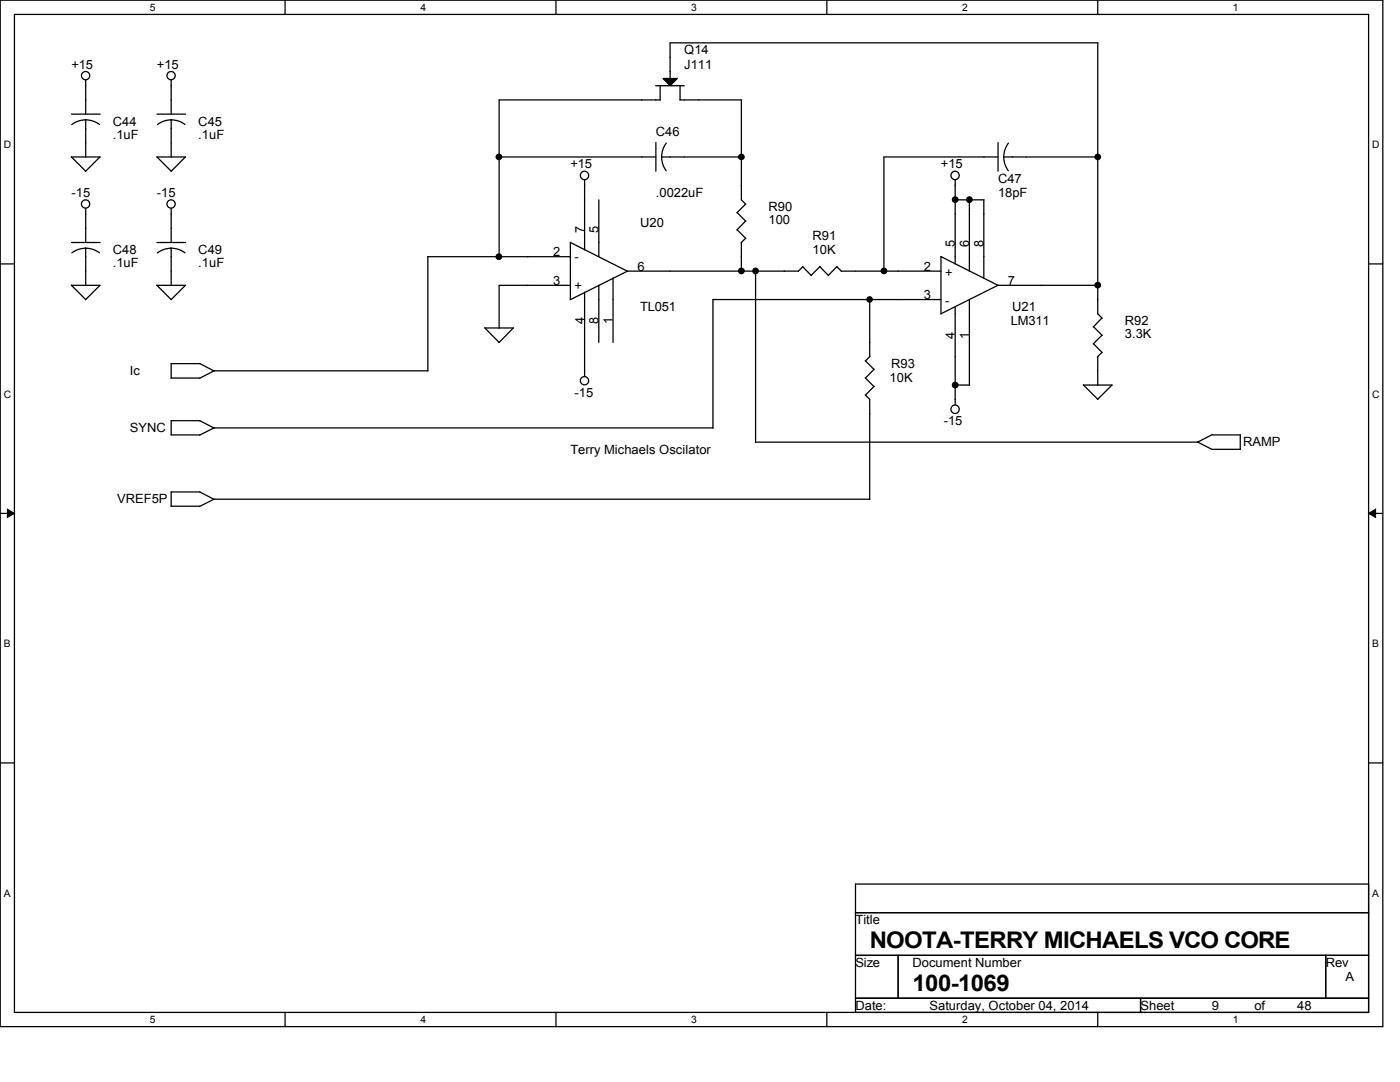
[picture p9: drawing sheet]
<svg xmlns="http://www.w3.org/2000/svg" width="279mm" height="216mm" viewBox="0 0 279 216" stroke-linecap="round" stroke-linejoin="round" font-family="sans-serif">
<path d="M0 0h276v204.9h-276zM2.9 2.9h270.2v199.1h-270.2z" fill="none" stroke="#000" stroke-width=".25"/>
<g fill="#fff">
<path d="M29.9 .3h1.1v2.3h-1.1z"/>
<path d="M29.9 202.3h1.1v2.3h-1.1z"/>
</g>
<path d="M56.9 0v2.9M56.9 202v2.9" fill="none" stroke="#000" stroke-width=".25"/>
<g fill="#fff">
<path d="M83.9 .3h1.1v2.3h-1.1z"/>
<path d="M83.9 202.3h1.1v2.3h-1.1z"/>
</g>
<path d="M111 0v2.9M111 202v2.9" fill="none" stroke="#000" stroke-width=".25"/>
<g fill="#fff">
<path d="M138 .3h1.1v2.3h-1.1z"/>
<path d="M138 202.3h1.1v2.3h-1.1z"/>
</g>
<path d="M165 0v2.9M165 202v2.9" fill="none" stroke="#000" stroke-width=".25"/>
<g fill="#fff">
<path d="M192 .3h1.1v2.3h-1.1z"/>
<path d="M192 202.3h1.1v2.3h-1.1z"/>
</g>
<path d="M219.1 0v2.9M219.1 202v2.9" fill="none" stroke="#000" stroke-width=".25"/>
<g fill="#fff">
<path d="M246.1 .3h1.1v2.3h-1.1z"/>
<path d="M246.1 202.3h1.1v2.3h-1.1z"/>
<path d="M.8 27.8h1.4v2.2h-1.4z"/>
<path d="M273.9 27.8h1.4v2.2h-1.4z"/>
<path d="M.8 77.6h1.4v2.2h-1.4z"/>
<path d="M273.9 77.6h1.4v2.2h-1.4z"/>
</g>
<path d="M0 52.7h2.9M273.1 52.7h2.9" fill="none" stroke="#000" stroke-width=".25"/>
<g fill="#fff">
<path d="M.8 127.3h1.3v2.3h-1.3z"/>
<path d="M273.9 127.3h1.3v2.3h-1.3z"/>
</g>
<path d="M0 102.4h2.9M273.1 102.4h2.9" fill="none" stroke="#000" stroke-width=".25"/>
<path d="M1.5 101.6l1.4 .8-1.4 .9zM273.1 102.4l1.4-.8v1.7z" fill="#000" stroke="#000" stroke-width=".2"/>
<g fill="#fff">
<path d="M.8 177.1h1.3v2.3h-1.3z"/>
<path d="M273.9 177.1h1.3v2.3h-1.3z"/>
</g>
<g fill="none" stroke="#000" stroke-width=".25">
<path d="M17.1 16v6.8M34.2 16v6.8M130.9 17.1h5.7M131.7 17.1v2.8h-32.1v31.4M135.7 19.9h12.3M135.7 17.1v2.8M148 19.9v20l.8 .9M219.1 8.6v54l.9 .9M219.1 8.6h-85.4v7.1M14.2 31.3l2.9 2.9M14.3 31.3h5.7l-2.9 2.9M14.3 22.8h5.7"/>
<path d="M17.1 23.9v7.5M19.9 24.8l-1.3-.6-1.6-.3-1.4 .3-1.3 .7M31.3 31.3l2.9 2.9M31.3 31.3h5.7l-2.9 2.9M31.3 22.8h5.7M34.2 23.9v7.5M36.9 24.8l-1.3-.6-1.5-.3-1.4 .3-1.3 .7M99.6 31.3h31.3M116.7 35.9v14M119.5 39.9v11.3M130.9 28.4v5.8M132 31.3h16"/>
<path d="M133 28.6l-.7 1.3-.3 1.4 .3 1.5 .7 1.3M190.6 35.9v16.8M190.6 39.9h5.8M193.5 39.9v14.2M196.3 39.9v15.6M199.2 31.3h-22.8v22.8M199.2 28.4v5.8M200.3 31.3h18.8M201.3 28.6l-.7 1.3-.3 1.4 .3 1.5 .6 1.3M14.2 56.9l2.9 2.9M14.3 56.9h5.7l-2.9 2.9M14.3 48.4h5.7"/>
<path d="M17.1 41.6v6.8M17.1 49.5v7.5M19.9 50.4l-1.3-.6-1.6-.3-1.4 .3-1.3 .7M31.3 56.9l2.9 2.9M31.3 56.9h5.7l-2.9 2.9M31.3 48.4h5.7M34.2 41.6v6.8M34.2 49.5v7.5M36.9 50.4l-1.3-.6-1.5-.3-1.4 .3-1.3 .7M85.4 51.2h28.4M85.4 51.2v22.8M113.8 56.9h-14.2v8.6"/>
<path d="M113.8 48.4l11.5 5.7M113.8 48.3v11.5M116.7 58.3v16.8M119.5 56.9v11.4M122.3 55.5v12.8M147.1 42.4l1.7 1.8M147.1 45.8l1.7 1.8M148 48.4v5.7M148.8 40.7l-1.7 1.8M148.8 44.1l-1.7 1.8M148.8 47.5l-.9 .9M150.8 54.1v34.2"/>
<path d="M160.2 53.2l1.7 1.8M160.2 53.2l-.9 .9h-34.1l-11.4 5.7M163.6 53.2l1.8 1.8M163.7 53.2l-1.8 1.7M167 53.2l.9 .9M167 53.2l-1.7 1.7M167.9 54.1h19.9M173.6 59.8v11.4M187.7 51.2l11.5 5.7h19.9M187.8 51.2v11.5M187.8 59.8h-45.5v25.6M193.5 59.7v17.2"/>
<path d="M199.2 56.9l-11.4 5.7M34.1 75.4h5.8M34.2 72.5v2.9M34.2 72.6h5.7M39.9 72.6l2.9 1.4M85.4 74h-42.7l-2.9 1.5M96.7 65.4l2.9 2.9M96.8 65.4h5.7M102.4 65.4l-2.8 3M172.7 78.8l.9 .9v19.9M172.7 75.4l1.7 1.7M172.7 72l1.7 1.7"/>
<path d="M173.6 71.1l-.9 .9M174.5 77.1l-1.8 1.7M174.5 73.7l-1.8 1.7M190.6 76.8h2.9M190.6 61.2v19.6M216.2 76.8l2.9 2.9M216.2 76.8h5.8M218.2 65.2l1.8 1.7M218.2 68.6l1.8 1.8M219.1 71.2v5.7M219.9 63.5l-1.7 1.7M219.9 66.9l-1.7 1.7"/>
<path d="M219.9 70.3l-.9 .9M221.9 76.8l-2.9 2.9M34.1 86.8h5.8M34.2 83.9v2.9M34.2 98.1v2.9M34.2 98.2h5.7M34.2 83.9h5.7M39.9 98.2l2.9 1.5M39.9 83.9l2.9 1.5M142.3 85.4h-99.6l-2.9 1.4M173.6 99.6h-130.9l-2.9 1.4M239 88.2l2.8 1.5h5.7"/>
<path d="M241.9 86.8h5.7M241.9 86.7l-2.9 1.5h-88.2M247.5 86.8v2.9M34.1 101h5.8M0 152.2h2.9M273.1 152.2h2.9M170.7 176.4h102.4v25.6h-102.4zM170.7 182.1h102.4M170.7 190.6h102.4M170.7 199.2h102.4M179.2 190.6v8.6M227.6 199.2v2.8"/>
<path d="M264.6 190.6v8.6"/>
<circle cx="17.1" cy="15.1" r=".83"/>
<circle cx="34.1" cy="15.1" r=".83"/>
<circle cx="116.6" cy="35" r=".83"/>
<circle cx="190.6" cy="35" r=".83"/>
<circle cx="17.1" cy="40.7" r=".83"/>
<circle cx="34.1" cy="40.7" r=".83"/>
<circle cx="116.6" cy="76" r=".83"/>
<circle cx="190.6" cy="81.7" r=".83"/>
</g>
<g fill="#000" stroke="#000" stroke-width=".25">
<path d="M132.3 15.7h2.9l-1.5 1.4z"/>
<circle cx="99.6" cy="31.3" r=".54"/>
<circle cx="148" cy="31.3" r=".54"/>
<circle cx="190.6" cy="39.8" r=".55"/>
<circle cx="193.5" cy="39.8" r=".55"/>
<circle cx="219.1" cy="31.3" r=".54"/>
<circle cx="99.6" cy="51.2" r=".55"/>
<circle cx="148" cy="54.1" r=".55"/>
<circle cx="150.8" cy="54.1" r=".55"/>
<circle cx="173.5" cy="59.8" r=".53"/>
<circle cx="176.4" cy="54.1" r=".55"/>
<circle cx="219.1" cy="56.9" r=".55"/>
<circle cx="190.6" cy="76.8" r=".55"/>
</g>
<g font-size="4.6">
<text x="173.6" y="189.2">NOOTA-TERRY MICHAELS VCO CORE</text>
<text x="182.1" y="197.7">100-1069</text>
</g>
<g font-size="2.6">
<text x="116.6" y="46.4" transform="rotate(-90 116.6 46.4)">7</text>
<text x="119.5" y="46.4" transform="rotate(-90 119.5 46.4)">5</text>
<text x="190.6" y="49.2" transform="rotate(-90 190.6 49.2)">5</text>
<text x="193.4" y="49.2" transform="rotate(-90 193.4 49.2)">6</text>
<text x="196.3" y="49.2" transform="rotate(-90 196.3 49.2)">8</text>
<text x="116.6" y="64.7" transform="rotate(-90 116.6 64.7)">4</text>
<text x="119.5" y="64.7" transform="rotate(-90 119.5 64.7)">8</text>
<text x="122.3" y="64.7" transform="rotate(-90 122.3 64.7)">1</text>
<text x="190.6" y="67.6" transform="rotate(-90 190.6 67.6)">4</text>
<text x="193.4" y="67.6" transform="rotate(-90 193.4 67.6)">1</text>
</g>
<g font-size="2.5">
<text x="136.6" y="10.8">Q14</text>
<text x="14.3" y="13.7">+15</text>
<text x="31.3" y="13.7">+15</text>
<text x="136.6" y="13.7">J111</text>
<text x="22.5" y="25.1">C44</text>
<text x="22.5" y="27.6">.1uF</text>
<text x="39.6" y="25.1">C45</text>
<text x="39.6" y="27.6">.1uF</text>
<text x="130.9" y="27.1">C46</text>
<text x="113.8" y="33.6">+15</text>
<text x="187.8" y="33.6">+15</text>
<text x="14.3" y="39.3">-15</text>
<text x="31.3" y="39.3">-15</text>
<text x="130.9" y="39.3">.0022uF</text>
<text x="199.2" y="36.4">C47</text>
<text x="199.2" y="39.3">18pF</text>
<text x="127.8" y="45.3">U20</text>
<text x="153.4" y="42.2">R90</text>
<text x="153.4" y="44.7">100</text>
<text x="162.2" y="47.8">R91</text>
<text x="22.5" y="50.7">C48</text>
<text x="22.5" y="53.3">.1uF</text>
<text x="39.6" y="50.7">C49</text>
<text x="39.6" y="53.3">.1uF</text>
<text x="110.4" y="51.2">2</text>
<text x="114.7" y="52.1">-</text>
<text x="162.2" y="50.7">10K</text>
<text x="110.4" y="56.9">3</text>
<text x="114.7" y="57.8">+</text>
<text x="127.2" y="54.1">6</text>
<text x="184.4" y="54.1">2</text>
<text x="184.4" y="59.7">3</text>
<text x="188.6" y="55.2">+</text>
<text x="201.2" y="56.9">7</text>
<text x="127.8" y="62.1">TL051</text>
<text x="188.6" y="60.9">-</text>
<text x="201.7" y="64.9">LM311</text>
<text x="202" y="62.1">U21</text>
<text x="224.5" y="64.9">R92</text>
<text x="224.5" y="67.5">3.3K</text>
<text x="25.9" y="74.8">Ic</text>
<text x="177.5" y="76.3">10K</text>
<text x="177.8" y="73.4">R93</text>
<text x="114.7" y="79.1">-15</text>
<text x="25.9" y="86.2">SYNC</text>
<text x="188.3" y="84.8">-15</text>
<text x="248.1" y="89.1">RAMP</text>
<text x="113.8" y="90.5">Terry Michaels Oscilator</text>
<text x="23.4" y="100.5">VREF5P</text>
<text x="170.7" y="184.4">Title</text>
<text x="170.7" y="192.9">Size</text>
<text x="182.1" y="192.9">Document Number</text>
<text x="264.6" y="192.9">Rev</text>
<text x="268.6" y="195.8">A</text>
<text x="170.7" y="201.5">Date:</text>
<text x="185.5" y="201.5">Saturday, October 04, 2014</text>
<text x="227.6" y="201.5">Sheet</text>
<text x="241.8" y="201.5">9</text>
<text x="250.4" y="201.5">of</text>
<text x="258.9" y="201.5">48</text>
</g>
<g font-size="2">
<text x="29.9" y="2.2">5</text>
<text x="83.9" y="2.2">4</text>
<text x="138" y="2.2">3</text>
<text x="192" y="2.2">2</text>
<text x="246.1" y="2.2">1</text>
<text x=".8" y="29.6">D</text>
<text x="273.8" y="29.6">D</text>
<text x=".8" y="79.4">C</text>
<text x="273.8" y="79.4">C</text>
<text x=".8" y="129.2">B</text>
<text x="273.8" y="129.2">B</text>
<text x=".8" y="178.9">A</text>
<text x="273.8" y="178.9">A</text>
<text x="29.9" y="204.1">5</text>
<text x="83.9" y="204.1">4</text>
<text x="138" y="204.1">3</text>
<text x="192" y="204.1">2</text>
<text x="246.1" y="204.1">1</text>
</g>
</svg>
